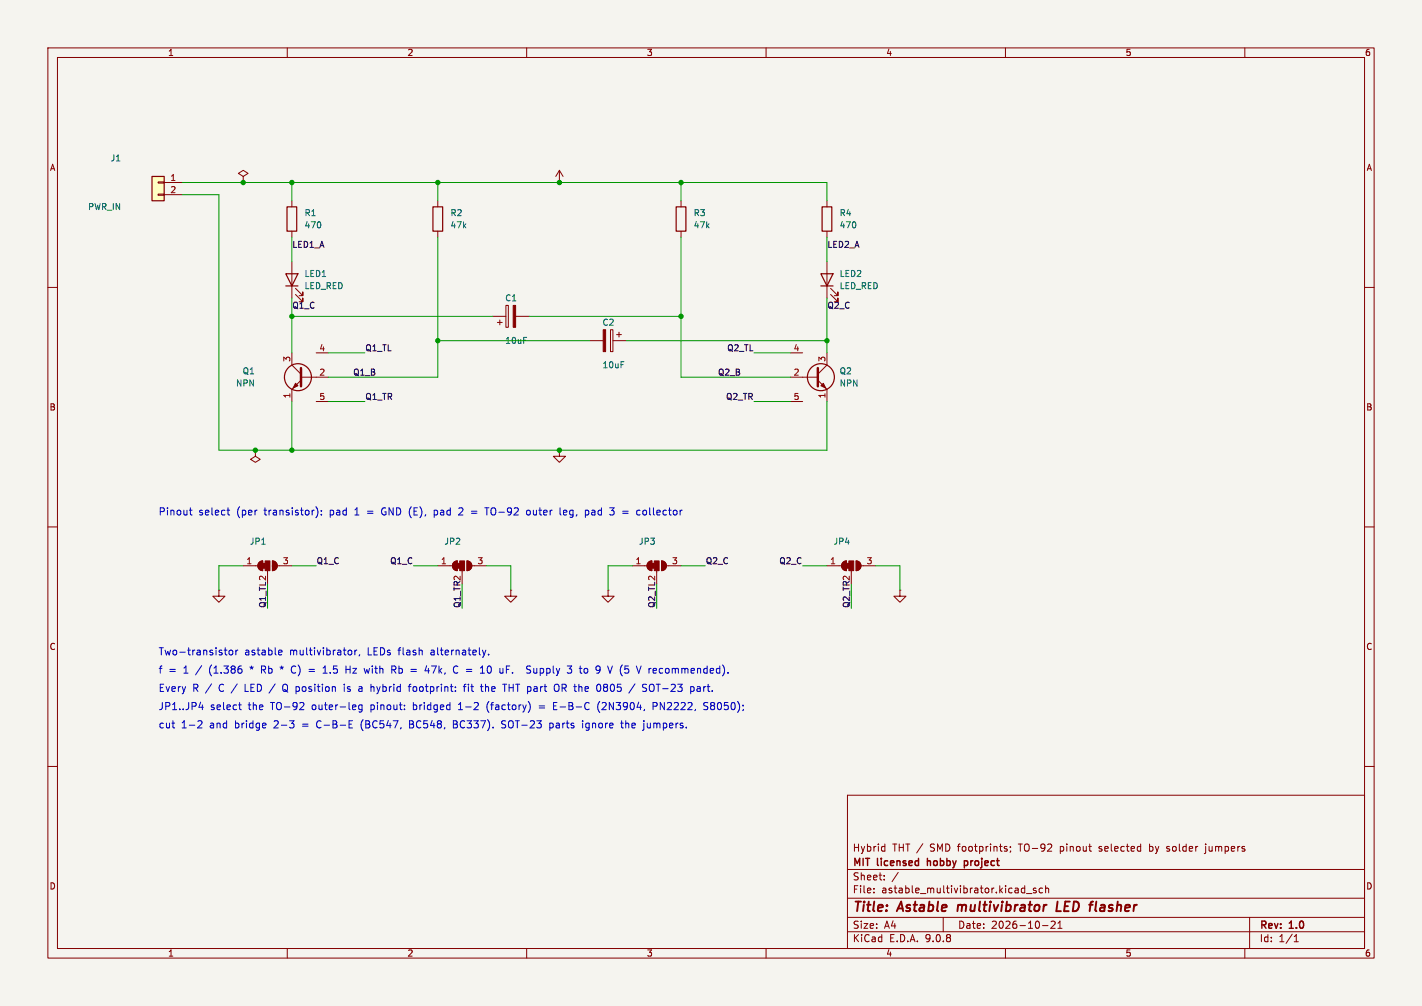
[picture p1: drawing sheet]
(kicad_sch
 (version 20250114)
 (generator "eeschema")
 (generator_version "9.0")
 (paper "A4")
 (title_block
  (title "Astable multivibrator LED flasher")
  (date "2026-10-21")
  (rev "1.0")
  (company "MIT licensed hobby project")
  (comment 1 "Hybrid THT / SMD footprints; TO-92 pinout selected by solder jumpers"))
 (lib_symbols
  (symbol "Connector_Generic:Conn_01x02"
   (pin_names
    (offset 1.016) (hide yes)) (exclude_from_sim no) (in_bom yes) (on_board yes)
   (property "Reference" "J" (at 0 2.54 0) (effects (font (size 1.27 1.27))))
   (property "Value" "Conn_01x02" (at 0 -5.08 0) (effects (font (size 1.27 1.27))))
   (property "Footprint" "" (at 0 0 0) (effects (font (size 1.27 1.27)) (hide yes)))
   (property "Datasheet" "~" (at 0 0 0) (effects (font (size 1.27 1.27)) (hide yes)))
   (property "Description" "Generic connector, single row, 01x02, script generated (kicad-library-utils/schlib/autogen/connector/)" (at 0 0 0) (effects (font (size 1.27 1.27)) (hide yes)))
   (symbol "Conn_01x02_1_1"
    (rectangle (start -1.27 1.27) (end 1.27 -3.81) (stroke (width 0.254) (type default)) (fill (type background)))
    (rectangle (start -1.27 0.127) (end 0 -0.127) (stroke (width 0.1524) (type default)) (fill (type none)))
    (rectangle (start -1.27 -2.413) (end 0 -2.667) (stroke (width 0.1524) (type default)) (fill (type none)))
    (pin passive line (at -5.08 0 0) (length 3.81) (name "Pin_1" (effects (font (size 1.27 1.27)))) (number "1" (effects (font (size 1.27 1.27)))))
    (pin passive line (at -5.08 -2.54 0) (length 3.81) (name "Pin_2" (effects (font (size 1.27 1.27)))) (number "2" (effects (font (size 1.27 1.27))))))
   (embedded_fonts no))
  (symbol "Device:R"
   (pin_numbers (hide yes))
   (pin_names
    (offset 0)) (exclude_from_sim no) (in_bom yes) (on_board yes)
   (property "Reference" "R" (at 2.032 0 90) (effects (font (size 1.27 1.27))))
   (property "Value" "R" (at 0 0 90) (effects (font (size 1.27 1.27))))
   (property "Footprint" "" (at -1.778 0 90) (effects (font (size 1.27 1.27)) (hide yes)))
   (property "Datasheet" "~" (at 0 0 0) (effects (font (size 1.27 1.27)) (hide yes)))
   (property "Description" "Resistor" (at 0 0 0) (effects (font (size 1.27 1.27)) (hide yes)))
   (symbol "R_0_1"
    (rectangle (start -1.016 -2.54) (end 1.016 2.54) (stroke (width 0.254) (type default)) (fill (type none))))
   (symbol "R_1_1"
    (pin passive line (at 0 3.81 270) (length 1.27) (name "~" (effects (font (size 1.27 1.27)))) (number "1" (effects (font (size 1.27 1.27)))))
    (pin passive line (at 0 -3.81 90) (length 1.27) (name "~" (effects (font (size 1.27 1.27)))) (number "2" (effects (font (size 1.27 1.27))))))
   (embedded_fonts no))
  (symbol "Device:LED"
   (pin_numbers (hide yes))
   (pin_names
    (offset 1.016) (hide yes)) (exclude_from_sim no) (in_bom yes) (on_board yes)
   (property "Reference" "D" (at 0 2.54 0) (effects (font (size 1.27 1.27))))
   (property "Value" "LED" (at 0 -2.54 0) (effects (font (size 1.27 1.27))))
   (property "Footprint" "" (at 0 0 0) (effects (font (size 1.27 1.27)) (hide yes)))
   (property "Datasheet" "~" (at 0 0 0) (effects (font (size 1.27 1.27)) (hide yes)))
   (property "Description" "Light emitting diode" (at 0 0 0) (effects (font (size 1.27 1.27)) (hide yes)))
   (property "Sim.Pins" "1=K 2=A" (at 0 0 0) (effects (font (size 1.27 1.27)) (hide yes)))
   (symbol "LED_0_1"
    (polyline (pts (xy -3.048 -0.762) (xy -4.572 -2.286) (xy -3.81 -2.286) (xy -4.572 -2.286) (xy -4.572 -1.524)) (stroke (width 0) (type default)) (fill (type none)))
    (polyline (pts (xy -1.778 -0.762) (xy -3.302 -2.286) (xy -2.54 -2.286) (xy -3.302 -2.286) (xy -3.302 -1.524)) (stroke (width 0) (type default)) (fill (type none)))
    (polyline (pts (xy -1.27 0) (xy 1.27 0)) (stroke (width 0) (type default)) (fill (type none)))
    (polyline (pts (xy -1.27 -1.27) (xy -1.27 1.27)) (stroke (width 0.254) (type default)) (fill (type none)))
    (polyline (pts (xy 1.27 -1.27) (xy 1.27 1.27) (xy -1.27 0) (xy 1.27 -1.27)) (stroke (width 0.254) (type default)) (fill (type none))))
   (symbol "LED_1_1"
    (pin passive line (at -3.81 0 0) (length 2.54) (name "K" (effects (font (size 1.27 1.27)))) (number "1" (effects (font (size 1.27 1.27)))))
    (pin passive line (at 3.81 0 180) (length 2.54) (name "A" (effects (font (size 1.27 1.27)))) (number "2" (effects (font (size 1.27 1.27))))))
   (embedded_fonts no))
  (symbol "Device:C_Polarized"
   (pin_numbers (hide yes))
   (pin_names
    (offset 0.254)) (exclude_from_sim no) (in_bom yes) (on_board yes)
   (property "Reference" "C" (at 0.635 2.54 0) (effects (font (size 1.27 1.27)) (justify left)))
   (property "Value" "C_Polarized" (at 0.635 -2.54 0) (effects (font (size 1.27 1.27)) (justify left)))
   (property "Footprint" "" (at 0.9652 -3.81 0) (effects (font (size 1.27 1.27)) (hide yes)))
   (property "Datasheet" "~" (at 0 0 0) (effects (font (size 1.27 1.27)) (hide yes)))
   (property "Description" "Polarized capacitor" (at 0 0 0) (effects (font (size 1.27 1.27)) (hide yes)))
   (symbol "C_Polarized_0_1"
    (rectangle (start -2.286 0.508) (end 2.286 1.016) (stroke (width 0) (type default)) (fill (type none)))
    (polyline (pts (xy -1.778 2.286) (xy -0.762 2.286)) (stroke (width 0) (type default)) (fill (type none)))
    (polyline (pts (xy -1.27 2.794) (xy -1.27 1.778)) (stroke (width 0) (type default)) (fill (type none)))
    (rectangle (start 2.286 -0.508) (end -2.286 -1.016) (stroke (width 0) (type default)) (fill (type outline))))
   (symbol "C_Polarized_1_1"
    (pin passive line (at 0 3.81 270) (length 2.794) (name "~" (effects (font (size 1.27 1.27)))) (number "1" (effects (font (size 1.27 1.27)))))
    (pin passive line (at 0 -3.81 90) (length 2.794) (name "~" (effects (font (size 1.27 1.27)))) (number "2" (effects (font (size 1.27 1.27))))))
   (embedded_fonts no))
  (symbol "Hybrid:Q_NPN_Hybrid"
   (pin_names
    (offset 0) (hide yes)) (exclude_from_sim no) (in_bom yes) (on_board yes)
   (property "Reference" "Q" (at 5.08 1.27 0) (effects (font (size 1.27 1.27)) (justify left)))
   (property "Value" "Q_NPN_Hybrid" (at 5.08 -1.27 0) (effects (font (size 1.27 1.27)) (justify left)))
   (property "Footprint" "Hybrid:Q_NPN_Hybrid_TO-92_SOT-23" (at 5.08 2.54 0) (effects (font (size 1.27 1.27)) (hide yes)))
   (property "Datasheet" "~" (at 0 0 0) (effects (font (size 1.27 1.27)) (hide yes)))
   (property "Description" "NPN transistor on hybrid TO-92/SOT-23 footprint: 1=E 2=B 3=C (SOT-23 lands + shared B hole), 4=TL 5=TR TO-92 outer legs (route via solder jumpers to E/C)" (at 0 0 0) (effects (font (size 1.27 1.27)) (hide yes)))
   (property "Sim.Device" "NPN" (at 0 0 0) (effects (font (size 1.27 1.27)) (hide yes)))
   (property "Sim.Pins" "1=E 2=B 3=C" (at 0 0 0) (effects (font (size 1.27 1.27)) (hide yes)))
   (symbol "Q_NPN_Hybrid_0_1"
    (polyline (pts (xy -2.54 0) (xy 0.635 0)) (stroke (width 0) (type default)) (fill (type none)))
    (polyline (pts (xy 0.635 1.905) (xy 0.635 -1.905)) (stroke (width 0.508) (type default)) (fill (type none)))
    (circle (center 1.27 0) (radius 2.8194) (stroke (width 0.254) (type default)) (fill (type none))))
   (symbol "Q_NPN_Hybrid_1_1"
    (polyline (pts (xy 0.635 0.635) (xy 2.54 2.54)) (stroke (width 0) (type default)) (fill (type none)))
    (polyline (pts (xy 0.635 -0.635) (xy 2.54 -2.54)) (stroke (width 0) (type default)) (fill (type none)))
    (polyline (pts (xy 1.27 -1.778) (xy 1.778 -1.27) (xy 2.286 -2.286) (xy 1.27 -1.778)) (stroke (width 0) (type default)) (fill (type outline)))
    (pin input line (at -5.08 0 0) (length 2.54) (name "B" (effects (font (size 1.27 1.27)))) (number "2" (effects (font (size 1.27 1.27)))))
    (pin passive line (at 2.54 5.08 270) (length 2.54) (name "C" (effects (font (size 1.27 1.27)))) (number "3" (effects (font (size 1.27 1.27)))))
    (pin passive line (at 2.54 -5.08 90) (length 2.54) (name "E" (effects (font (size 1.27 1.27)))) (number "1" (effects (font (size 1.27 1.27)))))
    (pin passive line (at -5.08 5.08 0) (length 2.54) (name "TL" (effects (font (size 1.27 1.27)))) (number "4" (effects (font (size 1.27 1.27)))))
    (pin passive line (at -5.08 -5.08 0) (length 2.54) (name "TR" (effects (font (size 1.27 1.27)))) (number "5" (effects (font (size 1.27 1.27))))))
   (embedded_fonts no))
  (symbol "Jumper:SolderJumper_3_Bridged12"
   (pin_names
    (offset 0) (hide yes)) (exclude_from_sim no) (in_bom no) (on_board yes)
   (property "Reference" "JP" (at -2.54 -2.54 0) (effects (font (size 1.27 1.27))))
   (property "Value" "SolderJumper_3_Bridged12" (at 0 2.794 0) (effects (font (size 1.27 1.27))))
   (property "Footprint" "" (at 0 0 0) (effects (font (size 1.27 1.27)) (hide yes)))
   (property "Datasheet" "~" (at 0 0 0) (effects (font (size 1.27 1.27)) (hide yes)))
   (property "Description" "3-pole Solder Jumper, pins 1+2 closed/bridged" (at 0 0 0) (effects (font (size 1.27 1.27)) (hide yes)))
   (symbol "SolderJumper_3_Bridged12_0_1"
    (polyline (pts (xy -2.54 0) (xy -2.032 0)) (stroke (width 0) (type default)) (fill (type none)))
    (polyline (pts (xy -1.016 1.016) (xy -1.016 -1.016)) (stroke (width 0) (type default)) (fill (type none)))
    (rectangle (start -1.016 0.508) (end -0.508 -0.508) (stroke (width 0) (type default)) (fill (type outline)))
    (arc (start -1.016 -1.016) (mid -2.0276 0) (end -1.016 1.016) (stroke (width 0) (type default)) (fill (type none)))
    (arc (start -1.016 -1.016) (mid -2.0276 0) (end -1.016 1.016) (stroke (width 0) (type default)) (fill (type outline)))
    (rectangle (start -0.508 1.016) (end 0.508 -1.016) (stroke (width 0) (type default)) (fill (type outline)))
    (polyline (pts (xy 0 -1.27) (xy 0 -1.016)) (stroke (width 0) (type default)) (fill (type none)))
    (arc (start 1.016 1.016) (mid 2.0276 0) (end 1.016 -1.016) (stroke (width 0) (type default)) (fill (type none)))
    (arc (start 1.016 1.016) (mid 2.0276 0) (end 1.016 -1.016) (stroke (width 0) (type default)) (fill (type outline)))
    (polyline (pts (xy 1.016 1.016) (xy 1.016 -1.016)) (stroke (width 0) (type default)) (fill (type none)))
    (polyline (pts (xy 2.54 0) (xy 2.032 0)) (stroke (width 0) (type default)) (fill (type none))))
   (symbol "SolderJumper_3_Bridged12_1_1"
    (pin passive line (at -5.08 0 0) (length 2.54) (name "A" (effects (font (size 1.27 1.27)))) (number "1" (effects (font (size 1.27 1.27)))))
    (pin passive line (at 0 -3.81 90) (length 2.54) (name "C" (effects (font (size 1.27 1.27)))) (number "2" (effects (font (size 1.27 1.27)))))
    (pin passive line (at 5.08 0 180) (length 2.54) (name "B" (effects (font (size 1.27 1.27)))) (number "3" (effects (font (size 1.27 1.27))))))
   (embedded_fonts no))
  (symbol "power:VCC"
   (power)
   (pin_numbers (hide yes))
   (pin_names
    (offset 0) (hide yes)) (exclude_from_sim no) (in_bom yes) (on_board yes)
   (property "Reference" "#PWR" (at 0 -3.81 0) (effects (font (size 1.27 1.27)) (hide yes)))
   (property "Value" "VCC" (at 0 3.556 0) (effects (font (size 1.27 1.27))))
   (property "Footprint" "" (at 0 0 0) (effects (font (size 1.27 1.27)) (hide yes)))
   (property "Datasheet" "" (at 0 0 0) (effects (font (size 1.27 1.27)) (hide yes)))
   (property "Description" "Power symbol creates a global label with name \"VCC\"" (at 0 0 0) (effects (font (size 1.27 1.27)) (hide yes)))
   (symbol "VCC_0_1"
    (polyline (pts (xy -0.762 1.27) (xy 0 2.54)) (stroke (width 0) (type default)) (fill (type none)))
    (polyline (pts (xy 0 2.54) (xy 0.762 1.27)) (stroke (width 0) (type default)) (fill (type none)))
    (polyline (pts (xy 0 0) (xy 0 2.54)) (stroke (width 0) (type default)) (fill (type none))))
   (symbol "VCC_1_1"
    (pin power_in line (at 0 0 90) (length 0) (name "~" (effects (font (size 1.27 1.27)))) (number "1" (effects (font (size 1.27 1.27))))))
   (embedded_fonts no))
  (symbol "power:GND"
   (power)
   (pin_numbers (hide yes))
   (pin_names
    (offset 0) (hide yes)) (exclude_from_sim no) (in_bom yes) (on_board yes)
   (property "Reference" "#PWR" (at 0 -6.35 0) (effects (font (size 1.27 1.27)) (hide yes)))
   (property "Value" "GND" (at 0 -3.81 0) (effects (font (size 1.27 1.27))))
   (property "Footprint" "" (at 0 0 0) (effects (font (size 1.27 1.27)) (hide yes)))
   (property "Datasheet" "" (at 0 0 0) (effects (font (size 1.27 1.27)) (hide yes)))
   (property "Description" "Power symbol creates a global label with name \"GND\" , ground" (at 0 0 0) (effects (font (size 1.27 1.27)) (hide yes)))
   (symbol "GND_0_1"
    (polyline (pts (xy 0 0) (xy 0 -1.27) (xy 1.27 -1.27) (xy 0 -2.54) (xy -1.27 -1.27) (xy 0 -1.27)) (stroke (width 0) (type default)) (fill (type none))))
   (symbol "GND_1_1"
    (pin power_in line (at 0 0 270) (length 0) (name "~" (effects (font (size 1.27 1.27)))) (number "1" (effects (font (size 1.27 1.27))))))
   (embedded_fonts no))
 (symbol "power:PWR_FLAG"
  (power)
  (pin_numbers (hide yes))
  (pin_names
   (offset 0) (hide yes))
  (exclude_from_sim no)
  (in_bom yes)
  (on_board yes)
  (property "Reference" "#FLG" (at 0 1.905 0) (effects (font (size 1.27 1.27)) (hide yes)))
  (property "Value" "PWR_FLAG" (at 0 3.81 0) (effects (font (size 1.27 1.27))))
  (property "Footprint" "" (at 0 0 0) (effects (font (size 1.27 1.27)) (hide yes)))
  (property "Datasheet" "~" (at 0 0 0) (effects (font (size 1.27 1.27)) (hide yes)))
  (property "Description" "Special symbol for telling ERC where power comes from" (at 0 0 0) (effects (font (size 1.27 1.27)) (hide yes)))
  (symbol "PWR_FLAG_0_0"
   (pin power_out line (at 0 0 90) (length 0) (name "~" (effects (font (size 1.27 1.27)))) (number "1" (effects (font (size 1.27 1.27))))))
  (symbol "PWR_FLAG_0_1"
   (polyline (pts (xy 0 0) (xy 0 1.27) (xy -1.016 1.905) (xy 0 2.54) (xy 1.016 1.905) (xy 0 1.27)) (stroke (width 0) (type default)) (fill (type none))))
  (embedded_fonts no)))
 (wire (pts (xy 38.1 38.1) (xy 50.8 38.1)) (stroke (width 0) (type default)))
 (wire (pts (xy 50.8 38.1) (xy 60.96 38.1)) (stroke (width 0) (type default)))
 (wire (pts (xy 60.96 38.1) (xy 91.44 38.1)) (stroke (width 0) (type default)))
 (wire (pts (xy 91.44 38.1) (xy 116.84 38.1)) (stroke (width 0) (type default)))
 (wire (pts (xy 116.84 38.1) (xy 142.24 38.1)) (stroke (width 0) (type default)))
 (wire (pts (xy 142.24 38.1) (xy 172.72 38.1)) (stroke (width 0) (type default)))
 (wire (pts (xy 38.1 40.64) (xy 45.72 40.64)) (stroke (width 0) (type default)))
 (wire (pts (xy 45.72 40.64) (xy 45.72 93.98)) (stroke (width 0) (type default)))
 (wire (pts (xy 45.72 93.98) (xy 53.34 93.98)) (stroke (width 0) (type default)))
 (wire (pts (xy 53.34 93.98) (xy 60.96 93.98)) (stroke (width 0) (type default)))
 (wire (pts (xy 60.96 93.98) (xy 116.84 93.98)) (stroke (width 0) (type default)))
 (wire (pts (xy 116.84 93.98) (xy 172.72 93.98)) (stroke (width 0) (type default)))
 (wire (pts (xy 60.96 38.1) (xy 60.96 41.91)) (stroke (width 0) (type default)))
 (wire (pts (xy 91.44 38.1) (xy 91.44 41.91)) (stroke (width 0) (type default)))
 (wire (pts (xy 142.24 38.1) (xy 142.24 41.91)) (stroke (width 0) (type default)))
 (wire (pts (xy 172.72 38.1) (xy 172.72 41.91)) (stroke (width 0) (type default)))
 (wire (pts (xy 60.96 49.53) (xy 60.96 54.61)) (stroke (width 0) (type default)))
 (wire (pts (xy 60.96 62.23) (xy 60.96 66.04)) (stroke (width 0) (type default)))
 (wire (pts (xy 60.96 66.04) (xy 60.96 73.66)) (stroke (width 0) (type default)))
 (wire (pts (xy 60.96 83.82) (xy 60.96 93.98)) (stroke (width 0) (type default)))
 (wire (pts (xy 172.72 49.53) (xy 172.72 54.61)) (stroke (width 0) (type default)))
 (wire (pts (xy 172.72 62.23) (xy 172.72 71.12)) (stroke (width 0) (type default)))
 (wire (pts (xy 172.72 71.12) (xy 172.72 73.66)) (stroke (width 0) (type default)))
 (wire (pts (xy 172.72 83.82) (xy 172.72 93.98)) (stroke (width 0) (type default)))
 (wire (pts (xy 91.44 49.53) (xy 91.44 71.12)) (stroke (width 0) (type default)))
 (wire (pts (xy 91.44 71.12) (xy 91.44 78.74)) (stroke (width 0) (type default)))
 (wire (pts (xy 91.44 78.74) (xy 68.58 78.74)) (stroke (width 0) (type default)))
 (wire (pts (xy 142.24 49.53) (xy 142.24 66.04)) (stroke (width 0) (type default)))
 (wire (pts (xy 142.24 66.04) (xy 142.24 78.74)) (stroke (width 0) (type default)))
 (wire (pts (xy 142.24 78.74) (xy 165.1 78.74)) (stroke (width 0) (type default)))
 (wire (pts (xy 60.96 66.04) (xy 102.87 66.04)) (stroke (width 0) (type default)))
 (wire (pts (xy 110.49 66.04) (xy 142.24 66.04)) (stroke (width 0) (type default)))
 (wire (pts (xy 172.72 71.12) (xy 130.81 71.12)) (stroke (width 0) (type default)))
 (wire (pts (xy 123.19 71.12) (xy 91.44 71.12)) (stroke (width 0) (type default)))
 (wire (pts (xy 68.58 73.66) (xy 76.2 73.66)) (stroke (width 0) (type default)))
 (wire (pts (xy 68.58 83.82) (xy 76.2 83.82)) (stroke (width 0) (type default)))
 (wire (pts (xy 165.1 73.66) (xy 157.48 73.66)) (stroke (width 0) (type default)))
 (wire (pts (xy 165.1 83.82) (xy 157.48 83.82)) (stroke (width 0) (type default)))
 (wire (pts (xy 50.8 118.11) (xy 45.72 118.11)) (stroke (width 0) (type default)))
 (wire (pts (xy 45.72 118.11) (xy 45.72 123.19)) (stroke (width 0) (type default)))
 (wire (pts (xy 60.96 118.11) (xy 66.04 118.11)) (stroke (width 0) (type default)))
 (wire (pts (xy 55.88 121.92) (xy 55.88 127)) (stroke (width 0) (type default)))
 (wire (pts (xy 91.44 118.11) (xy 86.36 118.11)) (stroke (width 0) (type default)))
 (wire (pts (xy 101.6 118.11) (xy 106.68 118.11)) (stroke (width 0) (type default)))
 (wire (pts (xy 106.68 118.11) (xy 106.68 123.19)) (stroke (width 0) (type default)))
 (wire (pts (xy 96.52 121.92) (xy 96.52 127)) (stroke (width 0) (type default)))
 (wire (pts (xy 132.08 118.11) (xy 127 118.11)) (stroke (width 0) (type default)))
 (wire (pts (xy 127 118.11) (xy 127 123.19)) (stroke (width 0) (type default)))
 (wire (pts (xy 142.24 118.11) (xy 147.32 118.11)) (stroke (width 0) (type default)))
 (wire (pts (xy 137.16 121.92) (xy 137.16 127)) (stroke (width 0) (type default)))
 (wire (pts (xy 172.72 118.11) (xy 167.64 118.11)) (stroke (width 0) (type default)))
 (wire (pts (xy 182.88 118.11) (xy 187.96 118.11)) (stroke (width 0) (type default)))
 (wire (pts (xy 187.96 118.11) (xy 187.96 123.19)) (stroke (width 0) (type default)))
 (wire (pts (xy 177.8 121.92) (xy 177.8 127)) (stroke (width 0) (type default)))
 (junction (at 50.8 38.1) (diameter 0) (color 0 0 0 0))
 (junction (at 60.96 38.1) (diameter 0) (color 0 0 0 0))
 (junction (at 91.44 38.1) (diameter 0) (color 0 0 0 0))
 (junction (at 116.84 38.1) (diameter 0) (color 0 0 0 0))
 (junction (at 142.24 38.1) (diameter 0) (color 0 0 0 0))
 (junction (at 53.34 93.98) (diameter 0) (color 0 0 0 0))
 (junction (at 60.96 93.98) (diameter 0) (color 0 0 0 0))
 (junction (at 116.84 93.98) (diameter 0) (color 0 0 0 0))
 (junction (at 60.96 66.04) (diameter 0) (color 0 0 0 0))
 (junction (at 172.72 71.12) (diameter 0) (color 0 0 0 0))
 (junction (at 91.44 71.12) (diameter 0) (color 0 0 0 0))
 (junction (at 142.24 66.04) (diameter 0) (color 0 0 0 0))
 (label "LED1_A" (at 60.96 52.07 0) (effects (font (size 1.27 1.27)) (justify left bottom)))
 (label "Q1_C" (at 60.96 64.77 0) (effects (font (size 1.27 1.27)) (justify left bottom)))
 (label "LED2_A" (at 172.72 52.07 0) (effects (font (size 1.27 1.27)) (justify left bottom)))
 (label "Q2_C" (at 172.72 64.77 0) (effects (font (size 1.27 1.27)) (justify left bottom)))
 (label "Q1_B" (at 73.66 78.74 0) (effects (font (size 1.27 1.27)) (justify left bottom)))
 (label "Q2_B" (at 149.86 78.74 0) (effects (font (size 1.27 1.27)) (justify left bottom)))
 (label "Q1_TL" (at 76.2 73.66 0) (effects (font (size 1.27 1.27)) (justify left bottom)))
 (label "Q1_TR" (at 76.2 83.82 0) (effects (font (size 1.27 1.27)) (justify left bottom)))
 (label "Q2_TL" (at 157.48 73.66 0) (effects (font (size 1.27 1.27)) (justify right bottom)))
 (label "Q2_TR" (at 157.48 83.82 0) (effects (font (size 1.27 1.27)) (justify right bottom)))
 (label "Q1_C" (at 66.04 118.11 0) (effects (font (size 1.27 1.27)) (justify left bottom)))
 (label "Q1_TL" (at 55.88 127 270) (effects (font (size 1.27 1.27)) (justify left bottom)))
 (label "Q1_C" (at 86.36 118.11 0) (effects (font (size 1.27 1.27)) (justify right bottom)))
 (label "Q1_TR" (at 96.52 127 270) (effects (font (size 1.27 1.27)) (justify left bottom)))
 (label "Q2_C" (at 147.32 118.11 0) (effects (font (size 1.27 1.27)) (justify left bottom)))
 (label "Q2_TL" (at 137.16 127 270) (effects (font (size 1.27 1.27)) (justify left bottom)))
 (label "Q2_C" (at 167.64 118.11 0) (effects (font (size 1.27 1.27)) (justify right bottom)))
 (label "Q2_TR" (at 177.8 127 270) (effects (font (size 1.27 1.27)) (justify left bottom)))
 (text "Two-transistor astable multivibrator, LEDs flash alternately." (exclude_from_sim no) (at 33.02 137.16 0) (effects (font (size 1.5 1.5)) (justify left bottom)))
 (text "f = 1 / (1.386 * Rb * C) = 1.5 Hz with Rb = 47k, C = 10 uF.  Supply 3 to 9 V (5 V recommended)." (exclude_from_sim no) (at 33.02 140.97 0) (effects (font (size 1.5 1.5)) (justify left bottom)))
 (text "Every R / C / LED / Q position is a hybrid footprint: fit the THT part OR the 0805 / SOT-23 part." (exclude_from_sim no) (at 33.02 144.78 0) (effects (font (size 1.5 1.5)) (justify left bottom)))
 (text "JP1..JP4 select the TO-92 outer-leg pinout: bridged 1-2 (factory) = E-B-C (2N3904, PN2222, S8050);" (exclude_from_sim no) (at 33.02 148.59 0) (effects (font (size 1.5 1.5)) (justify left bottom)))
 (text "cut 1-2 and bridge 2-3 = C-B-E (BC547, BC548, BC337). SOT-23 parts ignore the jumpers." (exclude_from_sim no) (at 33.02 152.4 0) (effects (font (size 1.5 1.5)) (justify left bottom)))
 (text "Pinout select (per transistor): pad 1 = GND (E), pad 2 = TO-92 outer leg, pad 3 = collector" (exclude_from_sim no) (at 33.02 107.95 0) (effects (font (size 1.5 1.5)) (justify left bottom)))
 (symbol
  (lib_id "Connector_Generic:Conn_01x02")
  (at 33.02 38.1 0)
  (mirror y)
  (unit 1)
  (exclude_from_sim no)
  (in_bom yes)
  (on_board yes)
  (dnp no)
  (fields_autoplaced no)
  (property "Reference" "J1" (at 25.4 33.02 0) (effects (font (size 1.27 1.27)) (justify left)))
  (property "Value" "PWR_IN" (at 25.4 43.18 0) (effects (font (size 1.27 1.27)) (justify left)))
  (property "Footprint" "Connector_PinHeader_2.54mm:PinHeader_1x02_P2.54mm_Vertical" (at 33.02 38.1 0) (effects (font (size 1.27 1.27)) (hide yes)))
  (property "Datasheet" "~" (at 33.02 38.1 0) (effects (font (size 1.27 1.27)) (hide yes)))
  (property "Description" "" (at 33.02 38.1 0) (effects (font (size 1.27 1.27)) (hide yes)))
  (pin "1")
  (pin "2"))
 (symbol
  (lib_id "Device:R")
  (at 60.96 45.72 0)
  (unit 1)
  (exclude_from_sim no)
  (in_bom yes)
  (on_board yes)
  (dnp no)
  (fields_autoplaced no)
  (property "Reference" "R1" (at 63.5 44.45 0) (effects (font (size 1.27 1.27)) (justify left)))
  (property "Value" "470" (at 63.5 46.99 0) (effects (font (size 1.27 1.27)) (justify left)))
  (property "Footprint" "Hybrid:R_Hybrid_0805_P2.54_Vertical" (at 60.96 45.72 0) (effects (font (size 1.27 1.27)) (hide yes)))
  (property "Datasheet" "~" (at 60.96 45.72 0) (effects (font (size 1.27 1.27)) (hide yes)))
  (property "Description" "" (at 60.96 45.72 0) (effects (font (size 1.27 1.27)) (hide yes)))
  (pin "1")
  (pin "2"))
 (symbol
  (lib_id "Device:R")
  (at 91.44 45.72 0)
  (unit 1)
  (exclude_from_sim no)
  (in_bom yes)
  (on_board yes)
  (dnp no)
  (fields_autoplaced no)
  (property "Reference" "R2" (at 93.98 44.45 0) (effects (font (size 1.27 1.27)) (justify left)))
  (property "Value" "47k" (at 93.98 46.99 0) (effects (font (size 1.27 1.27)) (justify left)))
  (property "Footprint" "Hybrid:R_Hybrid_0805_P2.54_Vertical" (at 91.44 45.72 0) (effects (font (size 1.27 1.27)) (hide yes)))
  (property "Datasheet" "~" (at 91.44 45.72 0) (effects (font (size 1.27 1.27)) (hide yes)))
  (property "Description" "" (at 91.44 45.72 0) (effects (font (size 1.27 1.27)) (hide yes)))
  (pin "1")
  (pin "2"))
 (symbol
  (lib_id "Device:R")
  (at 142.24 45.72 0)
  (unit 1)
  (exclude_from_sim no)
  (in_bom yes)
  (on_board yes)
  (dnp no)
  (fields_autoplaced no)
  (property "Reference" "R3" (at 144.78 44.45 0) (effects (font (size 1.27 1.27)) (justify left)))
  (property "Value" "47k" (at 144.78 46.99 0) (effects (font (size 1.27 1.27)) (justify left)))
  (property "Footprint" "Hybrid:R_Hybrid_0805_P2.54_Vertical" (at 142.24 45.72 0) (effects (font (size 1.27 1.27)) (hide yes)))
  (property "Datasheet" "~" (at 142.24 45.72 0) (effects (font (size 1.27 1.27)) (hide yes)))
  (property "Description" "" (at 142.24 45.72 0) (effects (font (size 1.27 1.27)) (hide yes)))
  (pin "1")
  (pin "2"))
 (symbol
  (lib_id "Device:R")
  (at 172.72 45.72 0)
  (unit 1)
  (exclude_from_sim no)
  (in_bom yes)
  (on_board yes)
  (dnp no)
  (fields_autoplaced no)
  (property "Reference" "R4" (at 175.26 44.45 0) (effects (font (size 1.27 1.27)) (justify left)))
  (property "Value" "470" (at 175.26 46.99 0) (effects (font (size 1.27 1.27)) (justify left)))
  (property "Footprint" "Hybrid:R_Hybrid_0805_P2.54_Vertical" (at 172.72 45.72 0) (effects (font (size 1.27 1.27)) (hide yes)))
  (property "Datasheet" "~" (at 172.72 45.72 0) (effects (font (size 1.27 1.27)) (hide yes)))
  (property "Description" "" (at 172.72 45.72 0) (effects (font (size 1.27 1.27)) (hide yes)))
  (pin "1")
  (pin "2"))
 (symbol
  (lib_id "Device:LED")
  (at 60.96 58.42 90)
  (unit 1)
  (exclude_from_sim no)
  (in_bom yes)
  (on_board yes)
  (dnp no)
  (fields_autoplaced no)
  (property "Reference" "LED1" (at 63.5 57.15 270) (effects (font (size 1.27 1.27)) (justify left)))
  (property "Value" "LED_RED" (at 63.5 59.69 270) (effects (font (size 1.27 1.27)) (justify left)))
  (property "Footprint" "Hybrid:LED_Hybrid_0805_D3.0mm" (at 60.96 58.42 0) (effects (font (size 1.27 1.27)) (hide yes)))
  (property "Datasheet" "~" (at 60.96 58.42 0) (effects (font (size 1.27 1.27)) (hide yes)))
  (property "Description" "" (at 60.96 58.42 0) (effects (font (size 1.27 1.27)) (hide yes)))
  (pin "1")
  (pin "2"))
 (symbol
  (lib_id "Device:LED")
  (at 172.72 58.42 90)
  (unit 1)
  (exclude_from_sim no)
  (in_bom yes)
  (on_board yes)
  (dnp no)
  (fields_autoplaced no)
  (property "Reference" "LED2" (at 175.26 57.15 270) (effects (font (size 1.27 1.27)) (justify left)))
  (property "Value" "LED_RED" (at 175.26 59.69 270) (effects (font (size 1.27 1.27)) (justify left)))
  (property "Footprint" "Hybrid:LED_Hybrid_0805_D3.0mm" (at 172.72 58.42 0) (effects (font (size 1.27 1.27)) (hide yes)))
  (property "Datasheet" "~" (at 172.72 58.42 0) (effects (font (size 1.27 1.27)) (hide yes)))
  (property "Description" "" (at 172.72 58.42 0) (effects (font (size 1.27 1.27)) (hide yes)))
  (pin "1")
  (pin "2"))
 (symbol
  (lib_id "Hybrid:Q_NPN_Hybrid")
  (at 63.5 78.74 0)
  (mirror y)
  (unit 1)
  (exclude_from_sim no)
  (in_bom yes)
  (on_board yes)
  (dnp no)
  (fields_autoplaced no)
  (property "Reference" "Q1" (at 53.34 77.47 0) (effects (font (size 1.27 1.27)) (justify left)))
  (property "Value" "NPN" (at 53.34 80.01 0) (effects (font (size 1.27 1.27)) (justify left)))
  (property "Footprint" "Hybrid:Q_NPN_Hybrid_TO-92_SOT-23" (at 63.5 78.74 0) (effects (font (size 1.27 1.27)) (hide yes)))
  (property "Datasheet" "~" (at 63.5 78.74 0) (effects (font (size 1.27 1.27)) (hide yes)))
  (property "Description" "" (at 63.5 78.74 0) (effects (font (size 1.27 1.27)) (hide yes)))
  (pin "2")
  (pin "3")
  (pin "1")
  (pin "4")
  (pin "5"))
 (symbol
  (lib_id "Hybrid:Q_NPN_Hybrid")
  (at 170.18 78.74 0)
  (unit 1)
  (exclude_from_sim no)
  (in_bom yes)
  (on_board yes)
  (dnp no)
  (fields_autoplaced no)
  (property "Reference" "Q2" (at 175.26 77.47 0) (effects (font (size 1.27 1.27)) (justify left)))
  (property "Value" "NPN" (at 175.26 80.01 0) (effects (font (size 1.27 1.27)) (justify left)))
  (property "Footprint" "Hybrid:Q_NPN_Hybrid_TO-92_SOT-23" (at 170.18 78.74 0) (effects (font (size 1.27 1.27)) (hide yes)))
  (property "Datasheet" "~" (at 170.18 78.74 0) (effects (font (size 1.27 1.27)) (hide yes)))
  (property "Description" "" (at 170.18 78.74 0) (effects (font (size 1.27 1.27)) (hide yes)))
  (pin "2")
  (pin "3")
  (pin "1")
  (pin "4")
  (pin "5"))
 (symbol
  (lib_id "Device:C_Polarized")
  (at 106.68 66.04 90)
  (unit 1)
  (exclude_from_sim no)
  (in_bom yes)
  (on_board yes)
  (dnp no)
  (fields_autoplaced no)
  (property "Reference" "C1" (at 105.41 62.23 270) (effects (font (size 1.27 1.27)) (justify left)))
  (property "Value" "10uF" (at 105.41 71.12 270) (effects (font (size 1.27 1.27)) (justify left)))
  (property "Footprint" "Hybrid:CP_Hybrid_0805_D5.0mm_P2.50mm" (at 106.68 66.04 0) (effects (font (size 1.27 1.27)) (hide yes)))
  (property "Datasheet" "~" (at 106.68 66.04 0) (effects (font (size 1.27 1.27)) (hide yes)))
  (property "Description" "" (at 106.68 66.04 0) (effects (font (size 1.27 1.27)) (hide yes)))
  (pin "1")
  (pin "2"))
 (symbol
  (lib_id "Device:C_Polarized")
  (at 127 71.12 270)
  (unit 1)
  (exclude_from_sim no)
  (in_bom yes)
  (on_board yes)
  (dnp no)
  (fields_autoplaced no)
  (property "Reference" "C2" (at 125.73 67.31 90) (effects (font (size 1.27 1.27)) (justify left)))
  (property "Value" "10uF" (at 125.73 76.2 90) (effects (font (size 1.27 1.27)) (justify left)))
  (property "Footprint" "Hybrid:CP_Hybrid_0805_D5.0mm_P2.50mm" (at 127 71.12 0) (effects (font (size 1.27 1.27)) (hide yes)))
  (property "Datasheet" "~" (at 127 71.12 0) (effects (font (size 1.27 1.27)) (hide yes)))
  (property "Description" "" (at 127 71.12 0) (effects (font (size 1.27 1.27)) (hide yes)))
  (pin "1")
  (pin "2"))
 (symbol
  (lib_id "Jumper:SolderJumper_3_Bridged12")
  (at 55.88 118.11 0)
  (unit 1)
  (exclude_from_sim no)
  (in_bom yes)
  (on_board yes)
  (dnp no)
  (fields_autoplaced no)
  (property "Reference" "JP1" (at 52.07 113.03 0) (effects (font (size 1.27 1.27)) (justify left)))
  (property "Value" "PINOUT" (at 63.5 120.65 0) (effects (font (size 1.27 1.27)) (justify left) (hide yes)))
  (property "Footprint" "Jumper:SolderJumper-3_P1.3mm_Bridged12_RoundedPad1.0x1.5mm" (at 55.88 118.11 0) (effects (font (size 1.27 1.27)) (hide yes)))
  (property "Datasheet" "~" (at 55.88 118.11 0) (effects (font (size 1.27 1.27)) (hide yes)))
  (property "Description" "" (at 55.88 118.11 0) (effects (font (size 1.27 1.27)) (hide yes)))
  (pin "1")
  (pin "2")
  (pin "3"))
 (symbol
  (lib_id "Jumper:SolderJumper_3_Bridged12")
  (at 96.52 118.11 0)
  (unit 1)
  (exclude_from_sim no)
  (in_bom yes)
  (on_board yes)
  (dnp no)
  (fields_autoplaced no)
  (property "Reference" "JP2" (at 92.71 113.03 0) (effects (font (size 1.27 1.27)) (justify left)))
  (property "Value" "PINOUT" (at 104.14 120.65 0) (effects (font (size 1.27 1.27)) (justify left) (hide yes)))
  (property "Footprint" "Jumper:SolderJumper-3_P1.3mm_Bridged12_RoundedPad1.0x1.5mm" (at 96.52 118.11 0) (effects (font (size 1.27 1.27)) (hide yes)))
  (property "Datasheet" "~" (at 96.52 118.11 0) (effects (font (size 1.27 1.27)) (hide yes)))
  (property "Description" "" (at 96.52 118.11 0) (effects (font (size 1.27 1.27)) (hide yes)))
  (pin "1")
  (pin "2")
  (pin "3"))
 (symbol
  (lib_id "Jumper:SolderJumper_3_Bridged12")
  (at 137.16 118.11 0)
  (unit 1)
  (exclude_from_sim no)
  (in_bom yes)
  (on_board yes)
  (dnp no)
  (fields_autoplaced no)
  (property "Reference" "JP3" (at 133.35 113.03 0) (effects (font (size 1.27 1.27)) (justify left)))
  (property "Value" "PINOUT" (at 144.78 120.65 0) (effects (font (size 1.27 1.27)) (justify left) (hide yes)))
  (property "Footprint" "Jumper:SolderJumper-3_P1.3mm_Bridged12_RoundedPad1.0x1.5mm" (at 137.16 118.11 0) (effects (font (size 1.27 1.27)) (hide yes)))
  (property "Datasheet" "~" (at 137.16 118.11 0) (effects (font (size 1.27 1.27)) (hide yes)))
  (property "Description" "" (at 137.16 118.11 0) (effects (font (size 1.27 1.27)) (hide yes)))
  (pin "1")
  (pin "2")
  (pin "3"))
 (symbol
  (lib_id "Jumper:SolderJumper_3_Bridged12")
  (at 177.8 118.11 0)
  (unit 1)
  (exclude_from_sim no)
  (in_bom yes)
  (on_board yes)
  (dnp no)
  (fields_autoplaced no)
  (property "Reference" "JP4" (at 173.99 113.03 0) (effects (font (size 1.27 1.27)) (justify left)))
  (property "Value" "PINOUT" (at 185.42 120.65 0) (effects (font (size 1.27 1.27)) (justify left) (hide yes)))
  (property "Footprint" "Jumper:SolderJumper-3_P1.3mm_Bridged12_RoundedPad1.0x1.5mm" (at 177.8 118.11 0) (effects (font (size 1.27 1.27)) (hide yes)))
  (property "Datasheet" "~" (at 177.8 118.11 0) (effects (font (size 1.27 1.27)) (hide yes)))
  (property "Description" "" (at 177.8 118.11 0) (effects (font (size 1.27 1.27)) (hide yes)))
  (pin "1")
  (pin "2")
  (pin "3"))
 (symbol
  (lib_id "power:PWR_FLAG")
  (at 50.8 38.1 0)
  (unit 1)
  (exclude_from_sim no)
  (in_bom no)
  (on_board yes)
  (dnp no)
  (fields_autoplaced no)
  (property "Reference" "#FLG01" (at 53.34 33.02 0) (effects (font (size 1.27 1.27)) (justify left) (hide yes)))
  (property "Value" "PWR_FLAG" (at 53.34 35.56 0) (effects (font (size 1.27 1.27)) (justify left) (hide yes)))
  (property "Footprint" "" (at 50.8 38.1 0) (effects (font (size 1.27 1.27)) (hide yes)))
  (property "Datasheet" "" (at 50.8 38.1 0) (effects (font (size 1.27 1.27)) (hide yes)))
  (property "Description" "" (at 50.8 38.1 0) (effects (font (size 1.27 1.27)) (hide yes)))
  (pin "1"))
 (symbol
  (lib_id "power:VCC")
  (at 116.84 38.1 0)
  (unit 1)
  (exclude_from_sim no)
  (in_bom no)
  (on_board yes)
  (dnp no)
  (fields_autoplaced no)
  (property "Reference" "#PWR01" (at 119.38 33.02 0) (effects (font (size 1.27 1.27)) (justify left) (hide yes)))
  (property "Value" "VCC" (at 119.38 35.56 0) (effects (font (size 1.27 1.27)) (justify left) (hide yes)))
  (property "Footprint" "" (at 116.84 38.1 0) (effects (font (size 1.27 1.27)) (hide yes)))
  (property "Datasheet" "" (at 116.84 38.1 0) (effects (font (size 1.27 1.27)) (hide yes)))
  (property "Description" "" (at 116.84 38.1 0) (effects (font (size 1.27 1.27)) (hide yes)))
  (pin "1"))
 (symbol
  (lib_id "power:PWR_FLAG")
  (at 53.34 93.98 180)
  (unit 1)
  (exclude_from_sim no)
  (in_bom no)
  (on_board yes)
  (dnp no)
  (fields_autoplaced no)
  (property "Reference" "#FLG02" (at 55.88 88.9 180) (effects (font (size 1.27 1.27)) (justify left) (hide yes)))
  (property "Value" "PWR_FLAG" (at 55.88 91.44 180) (effects (font (size 1.27 1.27)) (justify left) (hide yes)))
  (property "Footprint" "" (at 53.34 93.98 0) (effects (font (size 1.27 1.27)) (hide yes)))
  (property "Datasheet" "" (at 53.34 93.98 0) (effects (font (size 1.27 1.27)) (hide yes)))
  (property "Description" "" (at 53.34 93.98 0) (effects (font (size 1.27 1.27)) (hide yes)))
  (pin "1"))
 (symbol
  (lib_id "power:GND")
  (at 116.84 93.98 0)
  (unit 1)
  (exclude_from_sim no)
  (in_bom no)
  (on_board yes)
  (dnp no)
  (fields_autoplaced no)
  (property "Reference" "#PWR02" (at 119.38 99.06 0) (effects (font (size 1.27 1.27)) (justify left) (hide yes)))
  (property "Value" "GND" (at 119.38 96.52 0) (effects (font (size 1.27 1.27)) (justify left) (hide yes)))
  (property "Footprint" "" (at 116.84 93.98 0) (effects (font (size 1.27 1.27)) (hide yes)))
  (property "Datasheet" "" (at 116.84 93.98 0) (effects (font (size 1.27 1.27)) (hide yes)))
  (property "Description" "" (at 116.84 93.98 0) (effects (font (size 1.27 1.27)) (hide yes)))
  (pin "1"))
 (symbol
  (lib_id "power:GND")
  (at 45.72 123.19 0)
  (unit 1)
  (exclude_from_sim no)
  (in_bom no)
  (on_board yes)
  (dnp no)
  (fields_autoplaced no)
  (property "Reference" "#PWR03" (at 48.26 128.27 0) (effects (font (size 1.27 1.27)) (justify left) (hide yes)))
  (property "Value" "GND" (at 48.26 125.73 0) (effects (font (size 1.27 1.27)) (justify left) (hide yes)))
  (property "Footprint" "" (at 45.72 123.19 0) (effects (font (size 1.27 1.27)) (hide yes)))
  (property "Datasheet" "" (at 45.72 123.19 0) (effects (font (size 1.27 1.27)) (hide yes)))
  (property "Description" "" (at 45.72 123.19 0) (effects (font (size 1.27 1.27)) (hide yes)))
  (pin "1"))
 (symbol
  (lib_id "power:GND")
  (at 106.68 123.19 0)
  (unit 1)
  (exclude_from_sim no)
  (in_bom no)
  (on_board yes)
  (dnp no)
  (fields_autoplaced no)
  (property "Reference" "#PWR04" (at 109.22 128.27 0) (effects (font (size 1.27 1.27)) (justify left) (hide yes)))
  (property "Value" "GND" (at 109.22 125.73 0) (effects (font (size 1.27 1.27)) (justify left) (hide yes)))
  (property "Footprint" "" (at 106.68 123.19 0) (effects (font (size 1.27 1.27)) (hide yes)))
  (property "Datasheet" "" (at 106.68 123.19 0) (effects (font (size 1.27 1.27)) (hide yes)))
  (property "Description" "" (at 106.68 123.19 0) (effects (font (size 1.27 1.27)) (hide yes)))
  (pin "1"))
 (symbol
  (lib_id "power:GND")
  (at 127 123.19 0)
  (unit 1)
  (exclude_from_sim no)
  (in_bom no)
  (on_board yes)
  (dnp no)
  (fields_autoplaced no)
  (property "Reference" "#PWR05" (at 129.54 128.27 0) (effects (font (size 1.27 1.27)) (justify left) (hide yes)))
  (property "Value" "GND" (at 129.54 125.73 0) (effects (font (size 1.27 1.27)) (justify left) (hide yes)))
  (property "Footprint" "" (at 127 123.19 0) (effects (font (size 1.27 1.27)) (hide yes)))
  (property "Datasheet" "" (at 127 123.19 0) (effects (font (size 1.27 1.27)) (hide yes)))
  (property "Description" "" (at 127 123.19 0) (effects (font (size 1.27 1.27)) (hide yes)))
  (pin "1"))
 (symbol
  (lib_id "power:GND")
  (at 187.96 123.19 0)
  (unit 1)
  (exclude_from_sim no)
  (in_bom no)
  (on_board yes)
  (dnp no)
  (fields_autoplaced no)
  (property "Reference" "#PWR06" (at 190.5 128.27 0) (effects (font (size 1.27 1.27)) (justify left) (hide yes)))
  (property "Value" "GND" (at 190.5 125.73 0) (effects (font (size 1.27 1.27)) (justify left) (hide yes)))
  (property "Footprint" "" (at 187.96 123.19 0) (effects (font (size 1.27 1.27)) (hide yes)))
  (property "Datasheet" "" (at 187.96 123.19 0) (effects (font (size 1.27 1.27)) (hide yes)))
  (property "Description" "" (at 187.96 123.19 0) (effects (font (size 1.27 1.27)) (hide yes)))
  (pin "1"))
 (sheet_instances (path "" (page "1"))))
